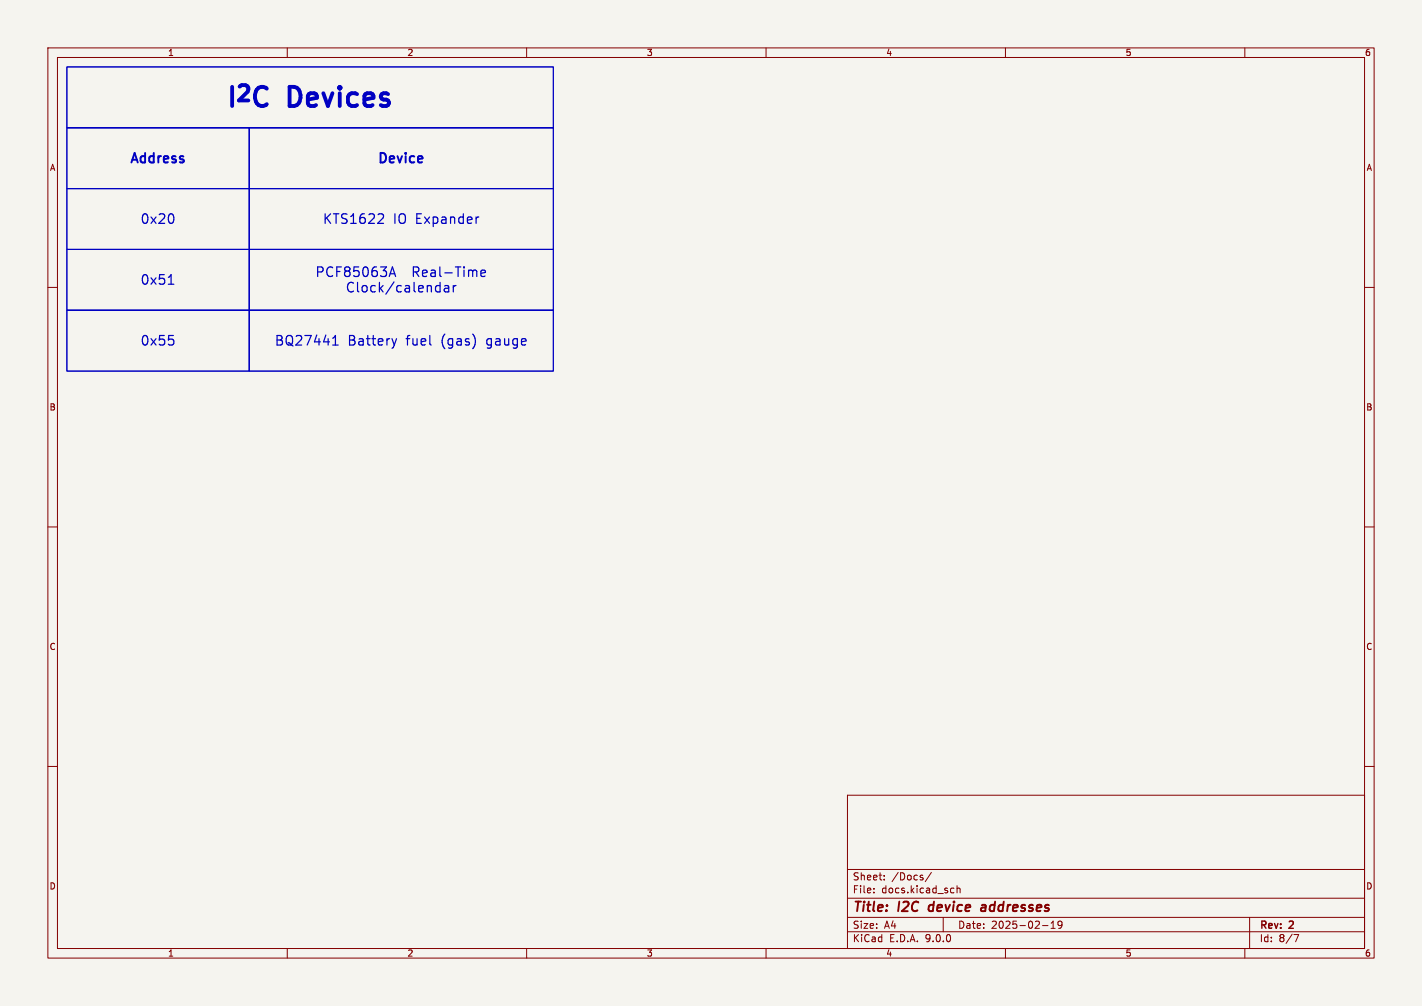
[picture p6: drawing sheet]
<svg xmlns="http://www.w3.org/2000/svg" width="297mm" height="210mm" viewBox="0 0 297 210" stroke-linecap="round" stroke-linejoin="round" font-family="sans-serif">
<path d="M0 0h297v210h-297z" fill="#f5f4ef" stroke="#f5f4ef" stroke-width=".21"/>
<g fill="none" stroke="#840000" stroke-width=".21">
<path d="M10 10h277v190h-277zM12 12h273v186h-273zM60 10v2M110 10v2M160 10v2M210 10v2M260 10v2M10 60h2M285 60h2M10 110h2M285 110h2M10 160h2"/>
<path d="M177 166h108v32h-108zM285 160h2M60 198v2M110 198v2M160 198v2M177 194.5h108M177 191.5h108M177 187.5h108M177 181.5h108M182.5 186.3v.1M182.5 185.5v.1M184.7 183.6v.1"/>
<path d="M184.7 182.8v.1M194.5 182.1l-1.3 2M197 191.5v3M198.8 185.4l.4 .1M199.2 186.3l-.4 .1M199.9 185.5l.2-.1 .4 .1v.9M199.9 184.9v1.5M210 198v2M217.7 193.2h1.2M219.5 193.8h.9M219.5 192.7l.5-.4v1.5M221.8 192.9l-.3 .3h-.3l-.2-.3 .1-.5 .4-.1 .2 .1a.99 .99 0 0 1-.3 1.4h-.3"/>
<path d="M260 198v2M261 191.5v6.5M270.2 195.1h1l-.6 1.5"/>
</g>
<path d="M194.1 189.1l-.2 .7 .4 .4M205.1 189h.7M205.9 189.4h-.7a.4 .4 0 0 0-.3 .4 .4 .4 0 0 0 .2 .4l.7-.1" fill="none" stroke="#840000" stroke-width=".4"/>
<path d="M14 14h101.6v12.7h-101.6zM14 39.4h38.1v12.7h-38.1zM14 26.7h38.1v12.7h-38.1zM52.1 39.4h63.5v12.7h-63.5zM52.1 26.7h63.5v12.7h-63.5zM14 52.1h38.1v12.7h-38.1zM52.1 52.1h63.5v12.7h-63.5zM14 64.8h38.1v12.7h-38.1zM52.1 64.8h63.5v12.7h-63.5z" fill="none" stroke="#0000c2" stroke-width=".21"/>
<g fill="none" stroke="#0000c2" stroke-width=".25">
<path d="M35.2 59.3h1.1M36.2 45v1.3M79.7 44.6l.2 .1a.54 .54 0 0 1 .1 .8l-1.1 1.1h1.2M81.3 57.7l.7-2 .6 2M81.5 57.2h.9M92.9 59.7h.7l.1 1.2M94.7 59.6v1.3M95.2 59.6l-.3 .1-.2 .3M100.5 57.6h.8M100.5 56.5l.6-.1 .2 .1 .1 .4-1 .2M36.2 71v.8M69.5 72h1.1"/>
<path d="M69.5 70.6l.6-.6v2M93.7 60.1l-.6 .1a.39 .39 0 0 0-.3 .4 .39 .39 0 0 0 .3 .3l.6-.1M101.8 70.9v.9"/>
</g>
<g font-size="5.6" fill="#0000c2">
<text x="46.7" y="23.5">I^{2}C</text>
<text x="60.3" y="23.5">Devices</text>
</g>
<g font-size="2.8" fill="#0000c2">
<text x="26.9" y="34.6">Address</text>
<text x="78.6" y="34.6">Device</text>
<text x="29.2" y="47.1">0x20</text>
<text x="67.3" y="47.1">KTS1622</text>
<text x="82.2" y="47.1">IO</text>
<text x="87.1" y="47.1">Expander</text>
<text x="29.2" y="59.8">0x51</text>
<text x="65.7" y="58.2">PCF85063A</text>
<text x="86.4" y="58.2">Real-Time</text>
<text x="72" y="61.4">Clock/calendar</text>
<text x="29.2" y="72.5">0x55</text>
<text x="57.2" y="72.5">BQ27441</text>
<text x="72.7" y="72.5">Battery</text>
<text x="85.2" y="72.5">fuel</text>
<text x="92.8" y="72.5">(gas)</text>
<text x="102.6" y="72.5">gauge</text>
</g>
<g font-size="2.8" fill="#840000">
<text x="178" y="190.9">Title:</text>
<text x="187.7" y="190.9">I2C</text>
<text x="194.8" y="190.9">device</text>
<text x="206.6" y="190.9">addresses</text>
</g>
<g font-size="2.1" fill="#840000">
<text x="178" y="184">Sheet:</text>
<text x="186.2" y="184">/Docs/</text>
<text x="178" y="186.7">File:</text>
<text x="184.1" y="186.7">docs.kicad_sch</text>
<text x="178" y="196.9">KiCad</text>
<text x="178" y="194.1">Size:</text>
<text x="184.7" y="194.1">A4</text>
<text x="185.7" y="196.9">E.D.A.</text>
<text x="193.3" y="196.9">9.0.0</text>
<text x="200" y="194.1">Date:</text>
<text x="207" y="194.1">2025-02-19</text>
<text x="263" y="194.3">Rev:</text>
<text x="263" y="196.9">Id:</text>
<text x="267.1" y="196.9">8/7</text>
<text x="269.4" y="194.3">2</text>
</g>
<g font-size="1.8" fill="#840000">
<text x="35" y="11.9">1</text>
<text x="85" y="11.9">2</text>
<text x="135" y="11.9">3</text>
<text x="185" y="11.9">4</text>
<text x="235" y="11.9">5</text>
<text x="285" y="11.9">6</text>
<text x="10.3" y="35.9">A</text>
<text x="285.3" y="35.9">A</text>
<text x="10.3" y="85.9">B</text>
<text x="285.3" y="85.9">B</text>
<text x="10.3" y="135.9">C</text>
<text x="285.3" y="135.9">C</text>
<text x="10.3" y="185.9">D</text>
<text x="285.3" y="185.9">D</text>
<text x="35" y="199.9">1</text>
<text x="85" y="199.9">2</text>
<text x="135" y="199.9">3</text>
<text x="185" y="199.9">4</text>
<text x="235" y="199.9">5</text>
<text x="285" y="199.9">6</text>
</g>
</svg>
